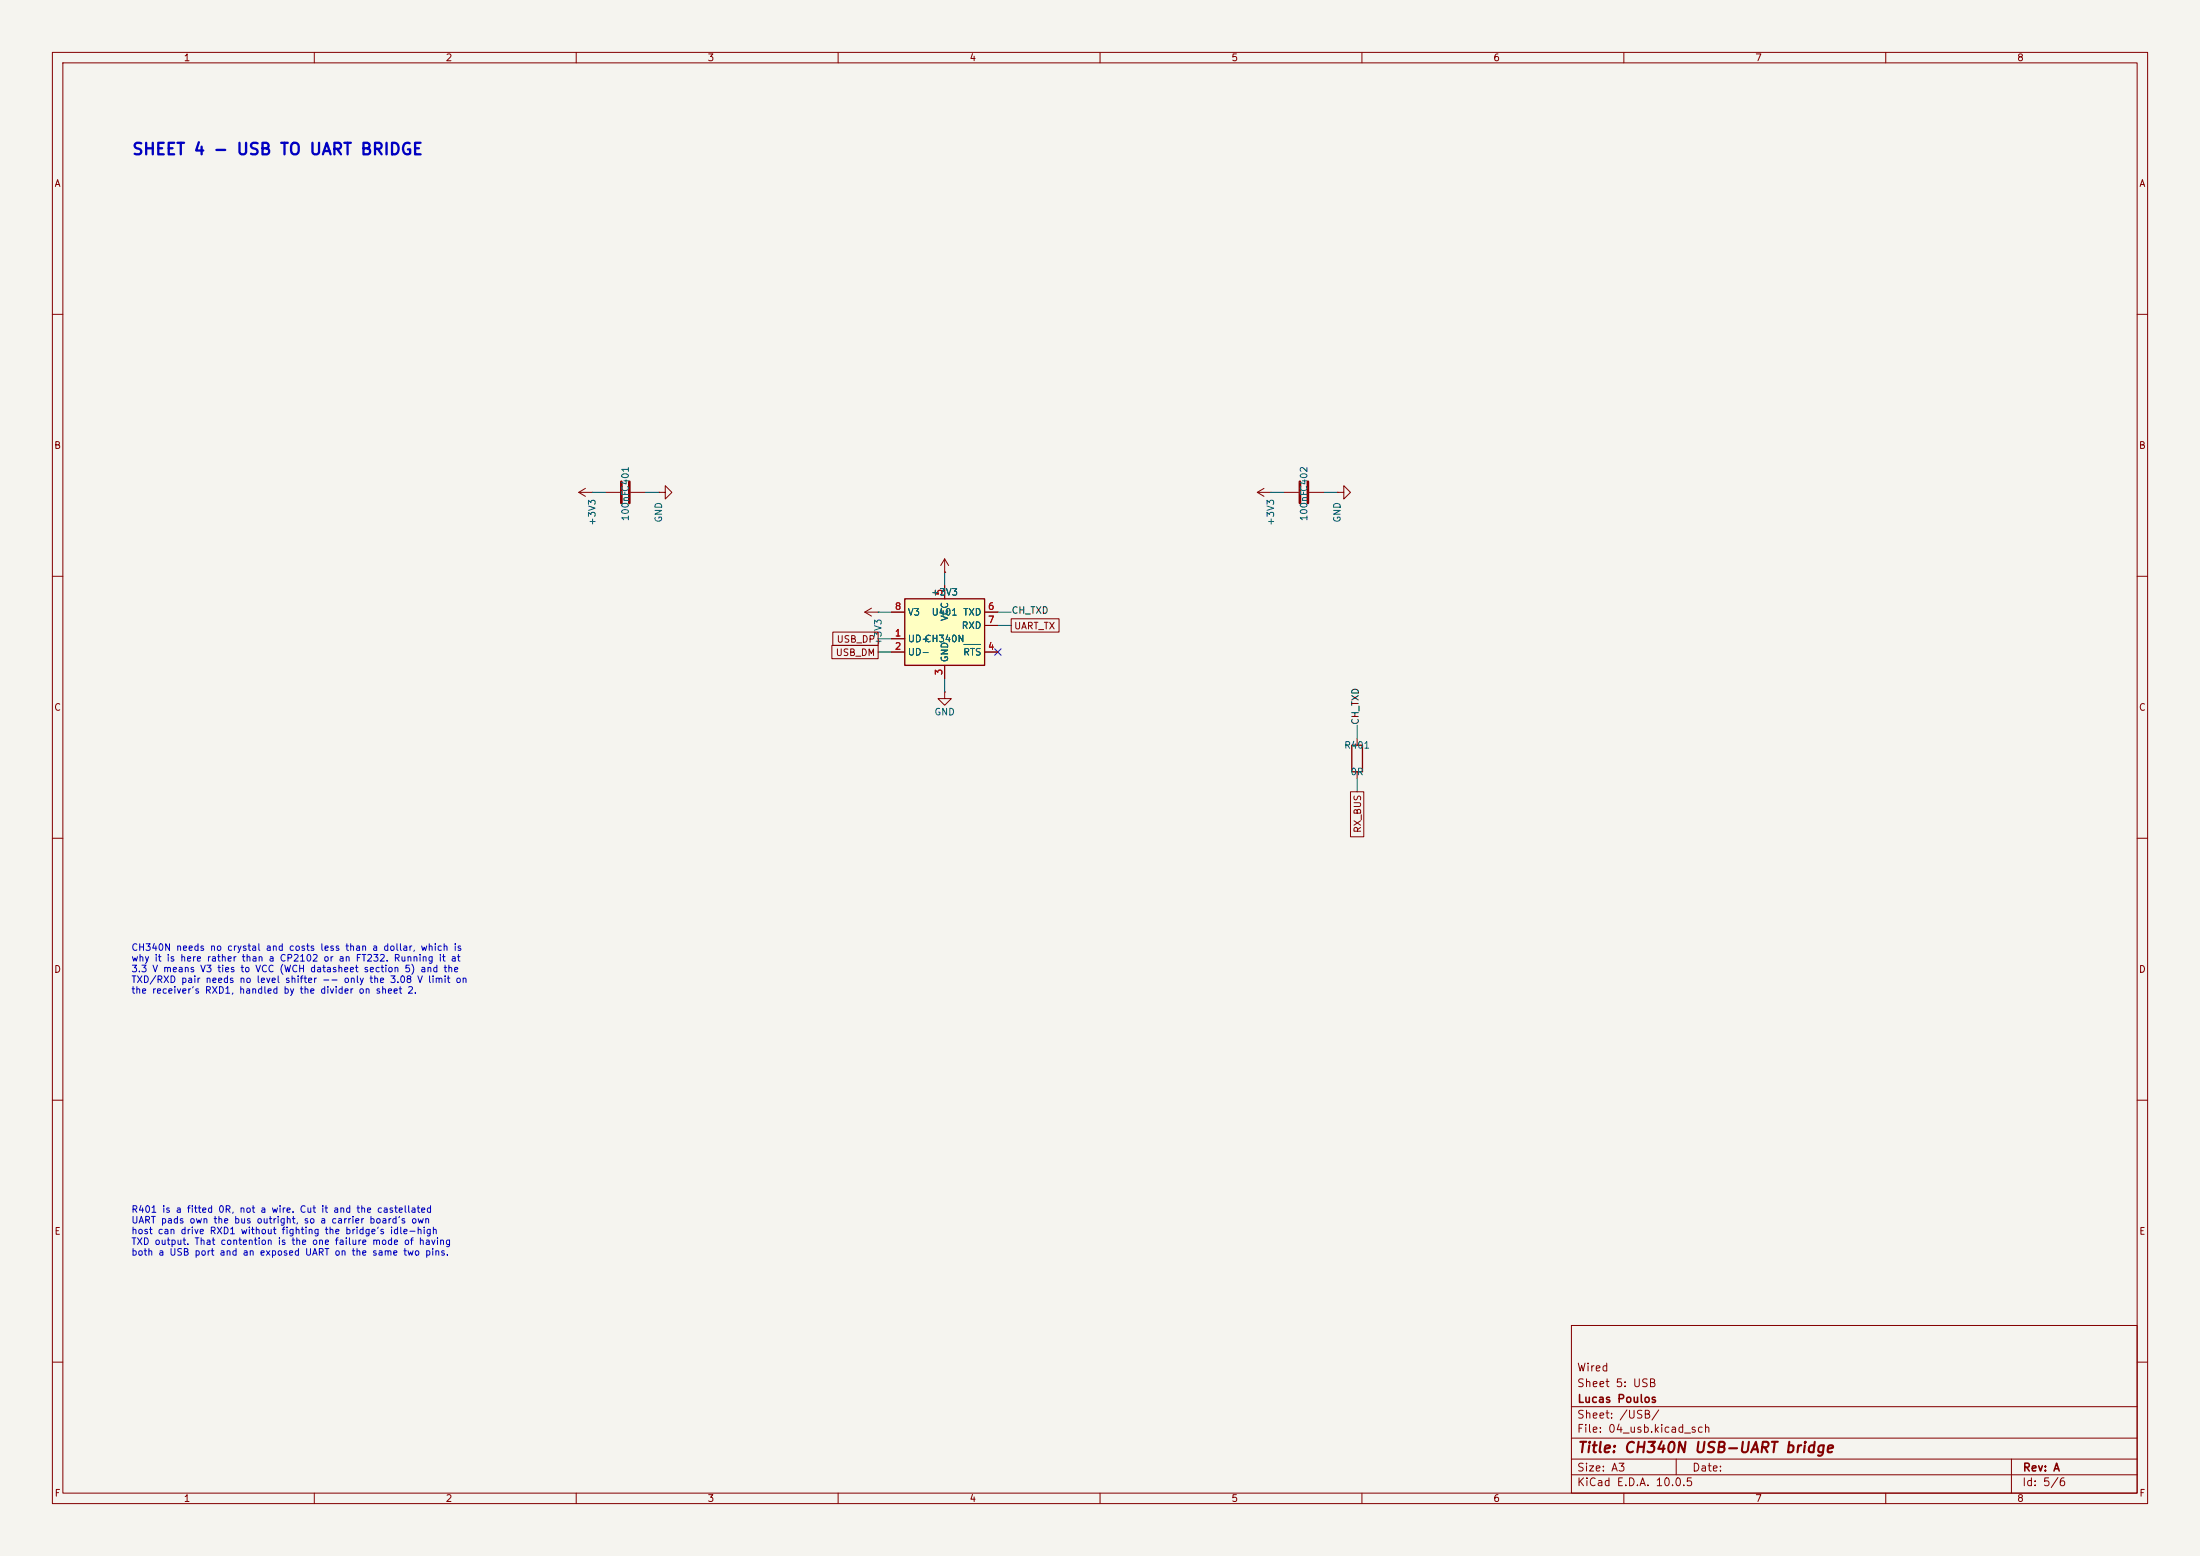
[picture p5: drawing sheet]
<svg xmlns="http://www.w3.org/2000/svg" width="420mm" height="297mm" viewBox="0 0 420 297" stroke-linecap="round" stroke-linejoin="round" font-family="sans-serif">
<path d="M0 0h420v297h-420z" fill="#f5f4ef" stroke="#f5f4ef" stroke-width=".19"/>
<g fill="none" stroke="#840000" stroke-width=".19">
<path d="M10 10h400v277h-400zM12 12h396v273h-396zM60 10v2M110 10v2M160 10v2M210 10v2M260 10v2M310 10v2M360 10v2M10 60h2M408 60h2M110.5 94l1.3 .7"/>
<path d="M110.5 94h2.5M111.8 93.2l-1.3 .8M113 94h.1M115.6 94h2.8M120.4 94h2.8M125.7 94h1.3v-1.3l1.3 1.3-1.3 1.3v-1.3M125.7 94h.1M240 94h2.6M240 94l1.3 .7M241.3 93.2l-1.3 .8M242.6 94h.1M245.1 94h2.8"/>
<path d="M249.9 94h2.8M255.3 94h1.2v-1.3l1.3 1.3-1.3 1.3v-1.3M255.3 94h.1M10 110h2M408 110h2M10 160h2M259.1 141v1.2M259.1 147.3v1.3M408 160h2M10 210h2M408 210h2M300 253h108v32h-108z"/>
<path d="M10 260h2M300 278.5h108M300 274.5h108M300 268.5h108M320 278.5v3M384 278.5v6.5M408 260h2M60 285v2M110 285v2M160 285v2M210 285v2M260 285v2"/>
<path d="M300 281.5h108M310 285v2M360 285v2"/>
</g>
<path d="M118.6 91.9v4.1M120.1 91.9v4.1M248.2 91.9v4.1M249.7 91.9v4.1" fill="none" stroke="#840000" stroke-width=".51"/>
<path d="M258.1 142.2h2v5.1h-2z" fill="none" stroke="#840000" stroke-width=".25"/>
<path d="M172.7 114.3h15.3v12.7h-15.3z" fill="#ffffc2"/>
<path d="M172.7 114.3h15.3v12.7h-15.3z" fill="none" stroke="#840000" stroke-width=".25"/>
<g fill="none" stroke="#840000" stroke-width=".19">
<path d="M165.1 116.8h2.5M165.1 116.8l1.3 .8M166.4 116.1l-1.3 .7M167.6 116.8h.1M170.2 116.8h2.5M180.3 109.2h.1M180.3 106.7v2.5M180.3 111.8v2.5M180.3 106.7l-.7 1.3M180.3 106.7l.8 1.3M188 116.8h2.5M188 119.4h2.5"/>
<path d="M193 118.1h9.2v2.6h-9.2zM158.8 123.2h8.8v2.5h-8.8zM159 120.6h8.6v2.6h-8.6zM170.2 121.9h2.5M170.2 124.5h2.5M180.3 132.1v1.3h1.3l-1.3 1.2-1.2-1.2h1.2M180.3 132.1h.1M180.3 127v2.5M188 124.5h2.5M257.8 151.1h2.6v8.6h-2.6z"/>
</g>
<path d="M184 123h3.2" fill="none" stroke="#006464" stroke-width=".19"/>
<g fill="none" stroke="#009600" stroke-width=".19">
<path d="M113 94h2.6M123.2 94h2.5M242.6 94h2.5M252.7 94h2.6M167.6 116.8h2.6M180.3 109.2v2.6M190.5 116.8h2.5M190.5 119.4h2.5M167.6 121.9h2.6M167.6 124.5h2.6M180.3 129.5v2.6M259.1 138.4v2.6"/>
<path d="M259.1 148.6v2.5"/>
</g>
<path d="M189.9 123.9l1.2 1.2M191.1 123.9l-1.2 1.2" fill="none" stroke="#000084" stroke-width=".19"/>
<text font-size="2.2" fill="#0000c2" x="25.1" y="30.1">SHEET 4 - USB TO UART BRIDGE</text>
<text font-size="2" fill="#840000" x="301" y="277.8">Title: CH340N USB-UART bridge</text>
<g font-size="1.5" fill="#840000">
<text x="300.9" y="262.1">Wired</text>
<text x="300.9" y="265.1">Sheet 5: USB</text>
<text x="301" y="268.1">Lucas Poulos</text>
<text x="300.9" y="273.8">File: 04_usb.kicad_sch</text>
<text x="300.9" y="271.1">Sheet: /USB/</text>
<text x="300.9" y="281.2">Size: A3</text>
<text x="322.9" y="281.2">Date:</text>
<text x="386" y="281.2">Rev: A</text>
<text x="300.9" y="284">KiCad E.D.A. 10.0.5</text>
<text x="385.9" y="284">Id: 5/6</text>
</g>
<g font-size="1.3" fill="#840000">
<text x="35" y="12">1</text>
<text x="85" y="12">2</text>
<text x="135" y="12">3</text>
<text x="185" y="12">4</text>
<text x="235" y="12">5</text>
<text x="285" y="12">6</text>
<text x="335" y="12">7</text>
<text x="385" y="12">8</text>
<text x="10.3" y="36">A</text>
<text x="408.3" y="36">A</text>
<text x="10.2" y="86">B</text>
<text x="408.2" y="86">B</text>
<text x="159.4" y="125.5">USB_DM</text>
<text x="159.6" y="123">USB_DP</text>
<text x="193.5" y="120.4">UART_TX</text>
<text x="10.2" y="136">C</text>
<text x="408.2" y="136">C</text>
<text x="260.1" y="159.1" transform="rotate(-90 260.1 159.1)">RX_BUS</text>
<text x="10.2" y="186">D</text>
<text x="408.2" y="186">D</text>
<text x="10.3" y="236">E</text>
<text x="408.3" y="236">E</text>
<text x="10.3" y="286">F</text>
<text x="35" y="287">1</text>
<text x="85" y="287">2</text>
<text x="135" y="287">3</text>
<text x="185" y="287">4</text>
<text x="235" y="287">5</text>
<text x="285" y="287">6</text>
<text x="335" y="287">7</text>
<text x="385" y="287">8</text>
<text x="408.3" y="286">F</text>
</g>
<g font-size="1.3" fill="#006464">
<text x="114" y="100.5" transform="rotate(-90 114 100.5)">+3V3</text>
<text x="120.3" y="99.6" transform="rotate(-90 120.3 99.6)">100nFC401</text>
<text x="126.7" y="99.9" transform="rotate(-90 126.7 99.9)">GND</text>
<text x="243.5" y="100.5" transform="rotate(-90 243.5 100.5)">+3V3</text>
<text x="249.9" y="99.6" transform="rotate(-90 249.9 99.6)">100nFC402</text>
<text x="256.2" y="99.9" transform="rotate(-90 256.2 99.9)">GND</text>
<text x="177.7" y="114">+3V3</text>
<text x="173.2" y="117.8">V3</text>
<text x="177.7" y="117.8">U401 TXD</text>
<text x="181.3" y="118.7" transform="rotate(-90 181.3 118.7)">VCC</text>
<text x="168.6" y="123.3" transform="rotate(-90 168.6 123.3)">+3V3</text>
<text x="173.2" y="122.9">UD+</text>
<text x="173.2" y="125.4">UD-</text>
<text x="176.4" y="122.9">CH340N</text>
<text x="183.5" y="120.3">RXD</text>
<text x="183.8" y="125.4">RTS</text>
<text x="181.3" y="126.5" transform="rotate(-90 181.3 126.5)">GND</text>
<text x="178.3" y="136.9">GND</text>
<text x="256.5" y="143.2">R401</text>
<text x="257.7" y="148.3">0R</text>
</g>
<g font-size="1.3" fill="#a90000">
<text x="180.2" y="113.8" transform="rotate(-90 180.2 113.8)">5</text>
<text x="170.7" y="116.7">8</text>
<text x="188.5" y="116.7">6</text>
<text x="188.5" y="119.2">7</text>
<text x="170.7" y="121.8">1</text>
<text x="170.7" y="124.3">2</text>
<text x="188.5" y="124.3">4</text>
<text x="180.2" y="129" transform="rotate(-90 180.2 129)">3</text>
</g>
<g font-size="1.3" fill="#0f0f0f">
<text x="193" y="117.5">CH_TXD</text>
<text x="259.7" y="138.5" transform="rotate(-90 259.7 138.5)">CH_TXD</text>
</g>
<g font-size="1.3" fill="#0000c2">
<text x="25" y="181.8">CH340N needs no crystal and costs less than a dollar, which is</text>
<text x="25" y="183.8">why it is here rather than a CP2102 or an FT232. Running it at</text>
<text x="25" y="185.9">3.3 V means V3 ties to VCC (WCH datasheet section 5) and the</text>
<text x="25" y="187.9">TXD/RXD pair needs no level shifter -- only the 3.08 V limit on</text>
<text x="25" y="190">the receiver's RXD1, handled by the divider on sheet 2.</text>
<text x="25" y="231.8">R401 is a fitted 0R, not a wire. Cut it and the castellated</text>
<text x="25" y="233.8">UART pads own the bus outright, so a carrier board's own</text>
<text x="25" y="235.9">host can drive RXD1 without fighting the bridge's idle-high</text>
<text x="25" y="237.9">TXD output. That contention is the one failure mode of having</text>
<text x="25" y="240">both a USB port and an exposed UART on the same two pins.</text>
</g>
</svg>
